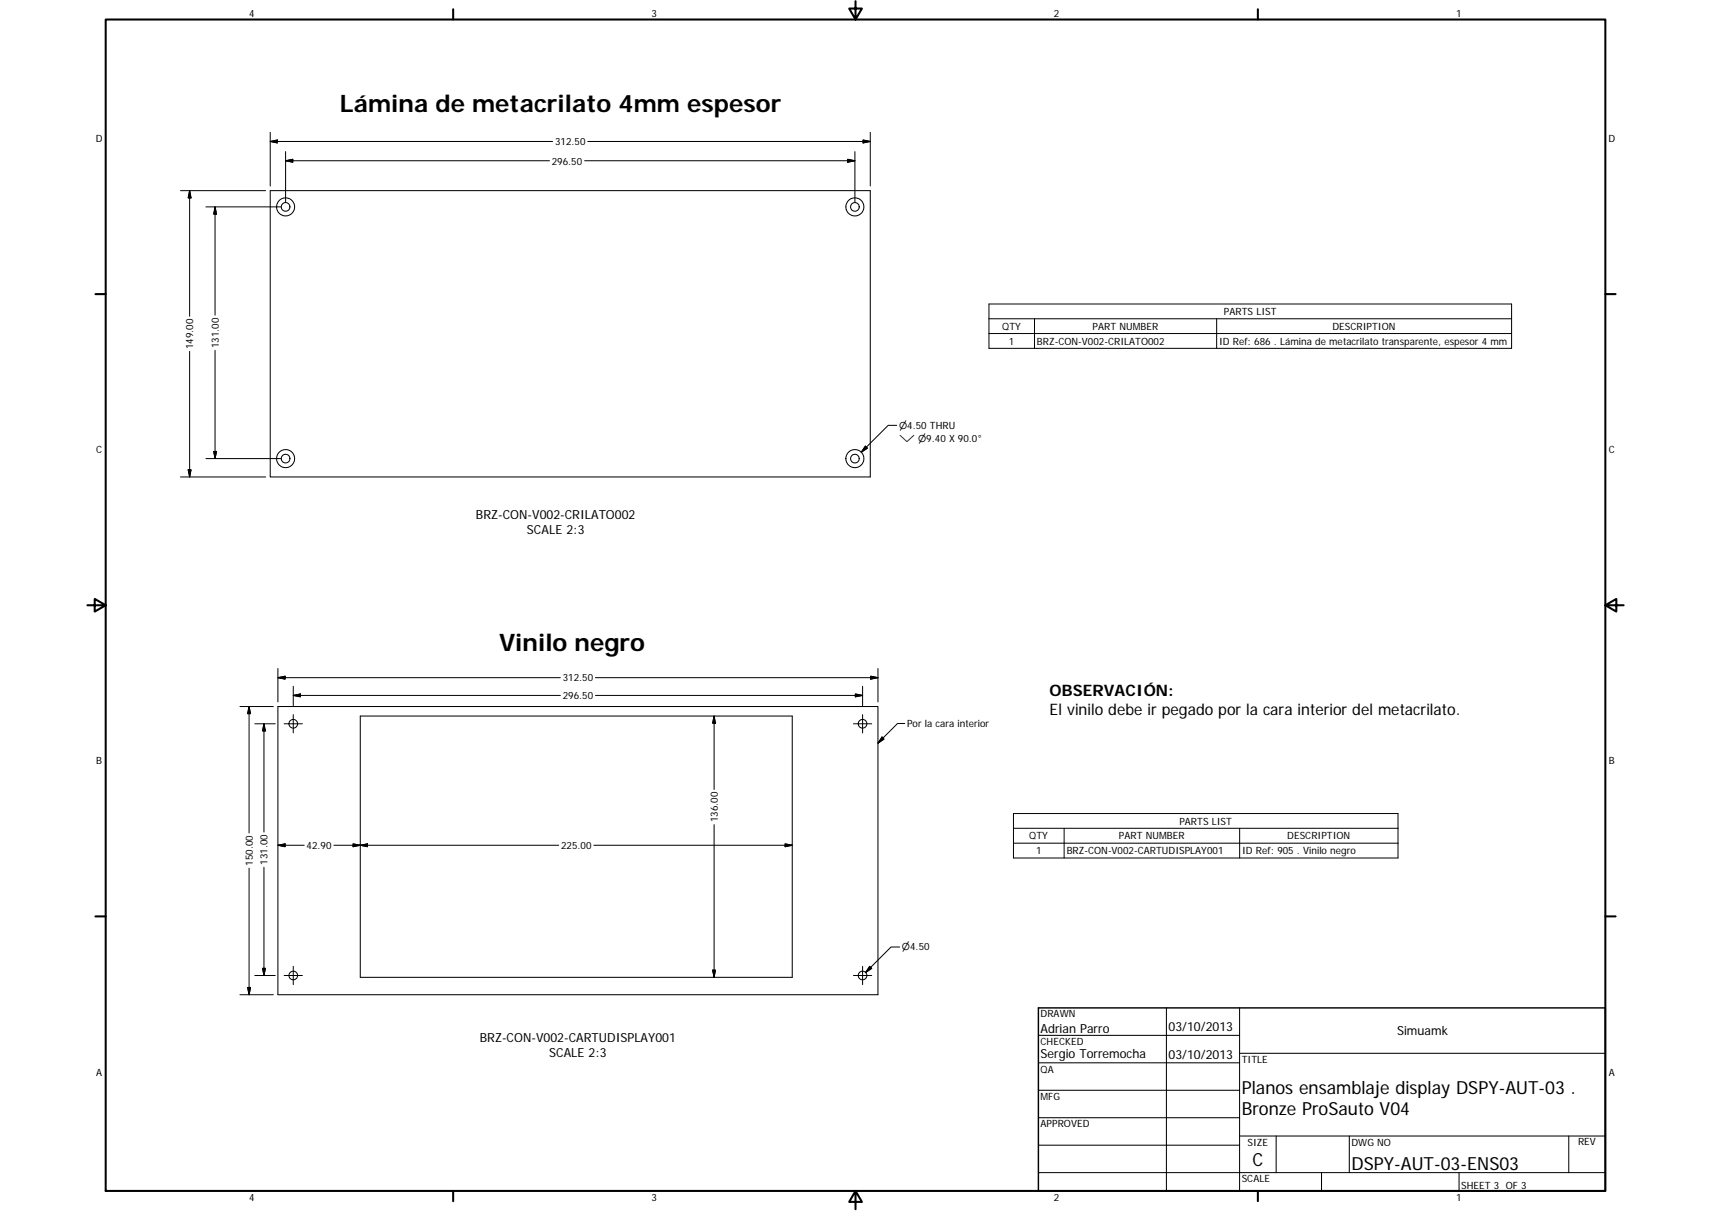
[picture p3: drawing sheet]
<svg xmlns="http://www.w3.org/2000/svg" width="594mm" height="420mm" viewBox="0 0 594 420" stroke-linecap="round" stroke-linejoin="round" font-family="sans-serif">
<g fill="none" stroke="#000" stroke-width=".36">
<path d="M93.8 66.1h208.4v99.4h-208.4zM96.5 245.1h208.3v100h-208.3zM125.1 248.4h150v90.7h-150zM360.5 359.2h69.9M405 349.7v63.5M430.4 349.7v63.5M360.5 368.7h69.9M360.5 378.3h69.9M430.4 365.4h127M360.5 387.8h69.9M360.5 397.3h69.9M430.4 394.1h127"/>
<path d="M443.1 394.1v12.7M468.5 394.1v12.7M544.7 394.1v12.7M360.5 406.8h196.9M458.8 406.8v6.4M506.6 406.8v6.4"/>
<circle cx="99.2" cy="71.8" r="1.5"/>
<circle cx="99.2" cy="71.8" r="3.1"/>
<circle cx="296.8" cy="71.8" r="1.5"/>
<circle cx="296.8" cy="71.8" r="3.1"/>
<circle cx="99.2" cy="159.1" r="1.5"/>
<circle cx="99.2" cy="159.1" r="3.1"/>
<circle cx="296.8" cy="159.1" r="1.5"/>
<circle cx="296.8" cy="159.1" r="3.1"/>
<circle cx="101.8" cy="251.1" r="1.51"/>
<circle cx="299.5" cy="251.1" r="1.5"/>
<circle cx="101.8" cy="338.5" r="1.49"/>
<circle cx="299.5" cy="338.5" r="1.49"/>
</g>
<g fill="none" stroke="#000" stroke-width=".71">
<path d="M36.7 6.8h520.7v406.4h-520.7zM157.3 3.2v3.6M297 .4v6.4l-2.2-3.8h4.5l-2.3 3.8M436.7 3.2v3.6M33.1 102h3.6M557.4 102h3.6M30.3 210h6.4l-3.8-2.2v4.4l3.8-2.2M557.4 210l3.8 2.2v-4.4l-3.8 2.2h6.3M33.1 317.9h3.6M557.4 317.9h3.6M157.3 413.2v3.6M297 413.2l2.3 3.8h-4.5l2.2-3.8v6.3"/>
<path d="M436.7 413.2v3.6"/>
</g>
<path d="M360.5 349.7h196.9v63.5h-196.9z" fill="none" stroke="#000" stroke-width=".51"/>
<g fill="none" stroke="#000" stroke-width=".35">
<path d="M93.8 45.9v18.6M93.8 49.1l2.5-.5v1zM93.8 49.1h98.1M99.2 52.6v17.6M99.2 55.8l2.5-.5v1zM190.8 55.8h-91.6M203 55.8h93.8M204.1 49.1h98.1M294.3 55.3l2.5 .5-2.5 .5zM296.8 52.6v17.6M299.7 48.6l2.5 .5-2.5 .5zM302.2 45.9v18.6"/>
<path d="M62.7 66.1h29.5M65.8 66.1l.5 2.6h-1zM65.8 66.1v43.6M71.5 71.8h26.1M74.7 71.8v37.5M74.7 71.8l.5 2.5h-1zM343.4 105.5h181.4v15.4h-181.4zM343.4 110.6h181.4M343.4 115.7h181.4M359.2 110.6v10.3M422.4 110.6v10.3M65.8 121.9v43.6"/>
<path d="M74.7 121.5v37.6M71.5 159.1h26.1M74.2 156.6h1l-.5 2.5zM300.5 154.8l.7 .7-2.2 1.4zM311.4 147.6h-3l-9.4 9.3M62.7 165.5h29.5M65.3 163h1l-.5 2.5zM96.5 235.1l2.5-.5v1zM96.5 235.1h98.1M96.5 231.9v11.6M101.8 238.1v6.7M206.7 235.1h98.1"/>
<path d="M299.5 238.1v6.7M302.3 234.6l2.5 .5-2.5 .5zM304.8 231.9v11.6M83.3 245.1h11.6M86.5 245.1l.5 2.5h-1zM86.5 245.1v43.9M88.5 251.1h7.1M91.6 251.1v37.6M91.6 251.1l.6 2.5h-1zM98.7 251.1h6.3M101.8 247.9v6.4M101.8 241.3l2.5-.5v1z"/>
<path d="M101.8 241.3h92.8M206.7 241.3h92.8M247.9 248.4v25.5M247.9 248.4l.5 2.5h-1zM296.3 251.1h6.4M297 240.8l2.5 .5-2.5 .5zM299.5 247.9v6.4M306.3 255.7l.6 .7-2.1 1.5zM314.1 251h-2.4l-6.9 6.9M96.5 293.3l2.5-.5v1zM96.5 293.3h9.1M115.9 293.3h78.1"/>
<path d="M122.6 292.8l2.5 .5-2.5 .5zM125.1 293.3l2.5-.5v1zM206.2 293.3h68.9M247.9 286.1v53M272.6 292.8l2.5 .5-2.5 .5zM351.9 282.3h133.5v15.4h-133.5zM351.9 287.4h133.5M351.9 292.5h133.5M369.5 287.4v10.3M430.4 287.4v10.3M86.5 301.2v43.9M91.6 300.9v37.6"/>
<path d="M88.5 338.5h7.1M91.2 336h1l-.6 2.5zM98.7 338.5h6.3M101.8 335.3v6.3M247.4 336.6h1l-.5 2.5zM296.3 338.5h6.4M299.5 335.3v6.3M302 335.3l.7 .7-2.1 1.4zM312.4 328.6h-3l-8.8 8.8M83.3 345.1h11.6M86 342.6h1l-.5 2.5z"/>
</g>
<g fill="#000" stroke="#000" stroke-width=".35">
<path d="M93.8 49.1l2.5-.5v1zM99.2 55.8l2.5-.5v1zM294.3 55.3l2.5 .5-2.5 .5zM299.7 48.6l2.5 .5-2.5 .5zM65.8 66.1l.5 2.6h-1zM74.7 71.8l.5 2.5h-1zM74.2 156.6h1l-.5 2.5zM300.5 154.8l.7 .7-2.2 1.4zM65.3 163h1l-.5 2.5zM96.5 235.1l2.5-.5v1zM302.3 234.6l2.5 .5-2.5 .5zM86.5 245.1l.5 2.5h-1z"/>
<path d="M91.6 251.1l.6 2.5h-1zM101.8 241.3l2.5-.5v1zM247.9 248.4l.5 2.5h-1zM297 240.8l2.5 .5-2.5 .5zM306.3 255.7l.6 .7-2.1 1.5zM96.5 293.3l2.5-.5v1zM122.6 292.8l2.5 .5-2.5 .5zM125.1 293.3l2.5-.5v1zM272.6 292.8l2.5 .5-2.5 .5zM91.2 336h1l-.6 2.5zM247.4 336.6h1l-.5 2.5zM302 335.3l.7 .7-2.1 1.4z"/>
<path d="M86 342.6h1l-.5 2.5z"/>
</g>
<g font-size="8.4">
<text x="118" y="39">Lámina de metacrilato 4mm espesor</text>
<text x="173.3" y="225.8">Vinilo negro</text>
</g>
<g font-size="6.3">
<text x="431.1" y="379.5">Planos ensamblaje display DSPY-AUT-03 .</text>
<text x="431.1" y="387">Bronze ProSauto V04</text>
<text x="434.8" y="404.7">C</text>
<text x="469.2" y="406">DSPY-AUT-03-ENS03</text>
</g>
<g font-size="5.5">
<text x="364.4" y="241.4">OBSERVACIÓN:</text>
<text x="364.4" y="248">El vinilo debe ir pegado por la cara interior del metacrilato.</text>
</g>
<g font-size="4.4">
<text x="165.3" y="179.9">BRZ-CON-V002-CRILATO002</text>
<text x="183" y="185.1">SCALE 2:3</text>
<text x="361.3" y="358.4">Adrian Parro</text>
<text x="405.8" y="357.8">03/10/2013</text>
<text x="485.1" y="359.2">Simuamk</text>
<text x="166.6" y="361.4">BRZ-CON-V002-CARTUDISPLAY001</text>
<text x="190.7" y="366.6">SCALE 2:3</text>
<text x="361.3" y="367.1">Sergio Torremocha</text>
<text x="405.8" y="367.3">03/10/2013</text>
</g>
<g font-size="3.5">
<text x="86.6" y="5.8">4</text>
<text x="226.3" y="5.8">3</text>
<text x="365.9" y="5.8">2</text>
<text x="505.6" y="5.8">1</text>
<text x="33.2" y="49.4">D</text>
<text x="192.7" y="50.4">312.50</text>
<text x="558.5" y="49.4">D</text>
<text x="191.6" y="57.1">296.50</text>
<text x="424.9" y="109.3">PARTS LIST</text>
<text x="348" y="114.4">QTY</text>
<text x="350.3" y="119.6">1</text>
<text x="360" y="119.6">BRZ-CON-V002-CRILATO002</text>
<text x="379.4" y="114.4">PART NUMBER</text>
<text x="423.3" y="119.7">ID Ref: 686 . Lámina de metacrilato transparente, espesor 4 mm</text>
<text x="462.7" y="114.4">DESCRIPTION</text>
<text x="67.1" y="121.1" transform="rotate(-90 67.1 121.1)">149.00</text>
<text x="76" y="120.8" transform="rotate(-90 76 120.8)">131.00</text>
<text x="33.4" y="157.3">C</text>
<text x="558.6" y="157.3">C</text>
<text x="195.4" y="236.4">312.50</text>
<text x="195.4" y="242.5">296.50</text>
<text x="314.9" y="252.3">Por la cara interior</text>
<text x="33.4" y="265.2">B</text>
<text x="558.6" y="265.2">B</text>
<text x="249.2" y="285.3" transform="rotate(-90 249.2 285.3)">136.00</text>
<text x="409.5" y="286.1">PARTS LIST</text>
<text x="357.4" y="291.3">QTY</text>
<text x="388.5" y="291.2">PART NUMBER</text>
<text x="446.9" y="291.3">DESCRIPTION</text>
<text x="106.5" y="294.5">42.90</text>
<text x="194.8" y="294.5">225.00</text>
<text x="359.7" y="296.4">1</text>
<text x="370.4" y="296.4">BRZ-CON-V002-CARTUDISPLAY001</text>
<text x="431.3" y="296.4">ID Ref: 905 . Vinilo negro</text>
<text x="87.8" y="300.4" transform="rotate(-90 87.8 300.4)">150.00</text>
<text x="92.9" y="300.1" transform="rotate(-90 92.9 300.1)">131.00</text>
<text x="361.3" y="353">DRAWN</text>
<text x="361.3" y="362.5">CHECKED</text>
<text x="431.1" y="368.7">TITLE</text>
<text x="33.4" y="373.2">A</text>
<text x="361.3" y="372.1">QA</text>
<text x="558.6" y="373.2">A</text>
<text x="361.3" y="381.6">MFG</text>
<text x="361.3" y="391.2">APPROVED</text>
<text x="433.2" y="397.5">SIZE</text>
<text x="469.2" y="397.5">DWG NO</text>
<text x="547.9" y="397.4">REV</text>
<text x="431.1" y="410.2">SCALE</text>
<text x="507.3" y="412.4">SHEET 3 OF 3</text>
<text x="86.6" y="416.7">4</text>
<text x="226.3" y="416.7">3</text>
<text x="365.9" y="416.7">2</text>
<text x="505.6" y="416.7">1</text>
</g>
<g font-size="3.3">
<text x="312.2" y="148.8">⌀4.50 THRU</text>
<text x="312.2" y="153.3">⌵ ⌀9.40 X 90.0°</text>
<text x="313.2" y="329.8">⌀4.50</text>
</g>
</svg>
